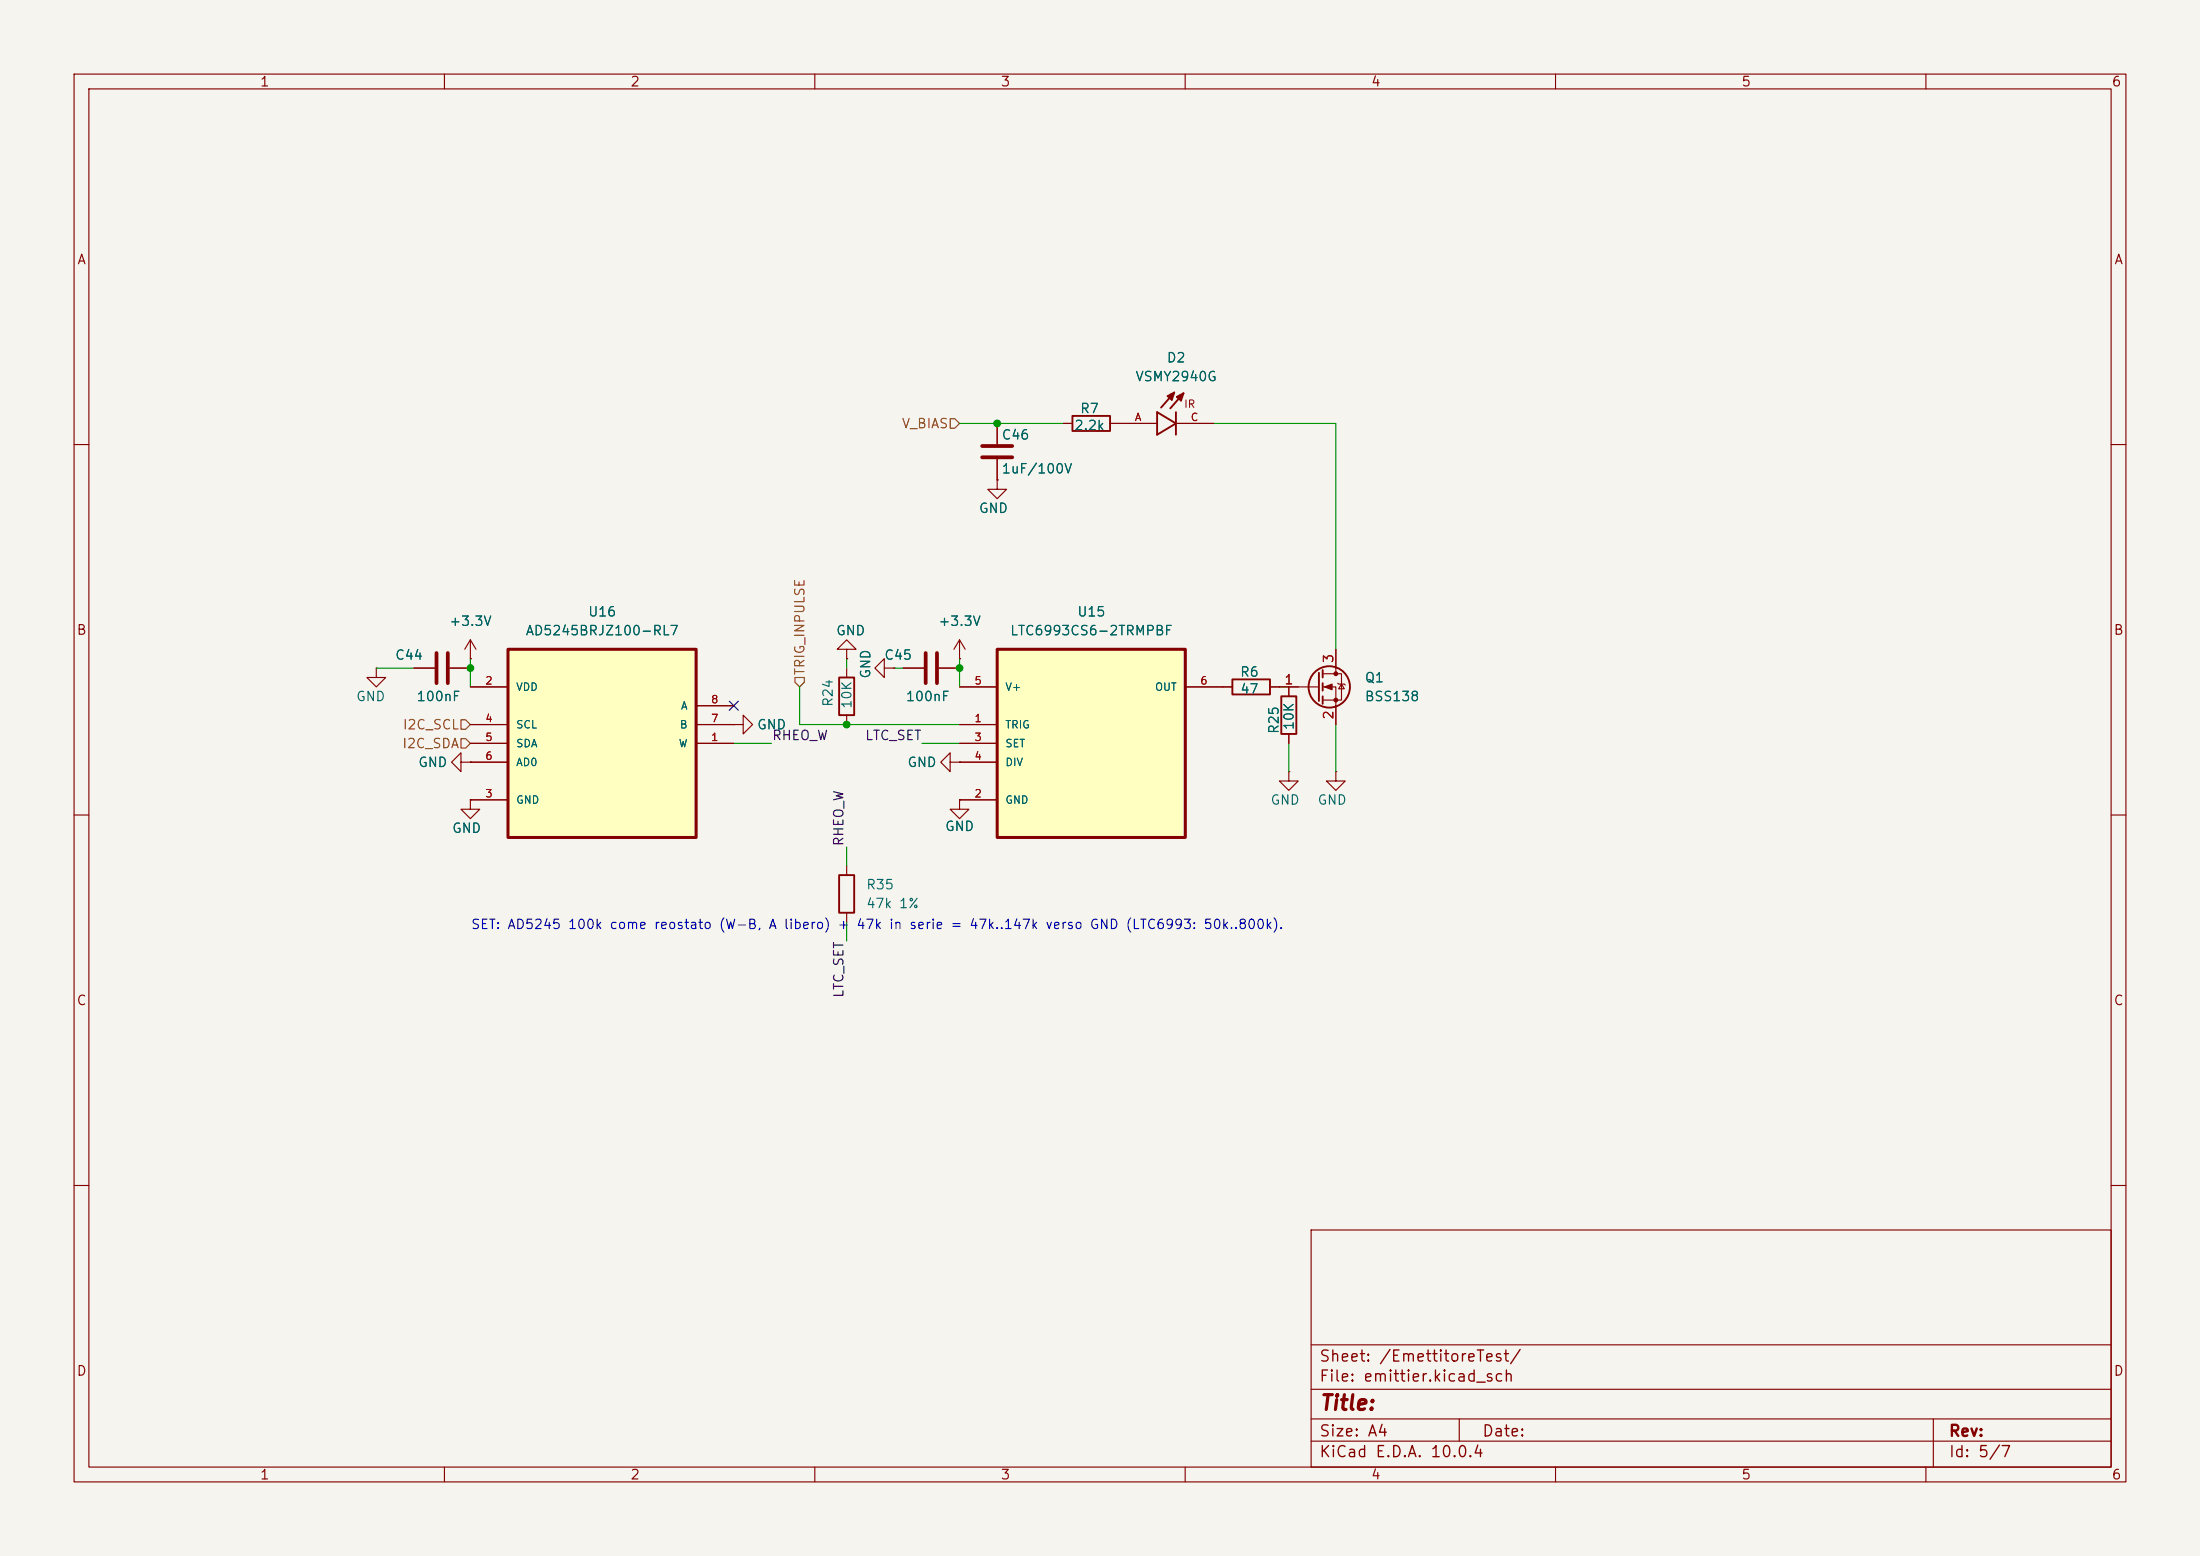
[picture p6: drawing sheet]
<svg xmlns="http://www.w3.org/2000/svg" width="297mm" height="210mm" viewBox="0 0 297 210" stroke-linecap="round" stroke-linejoin="round" font-family="sans-serif">
<path d="M0 0h297v210h-297z" fill="#f5f4ef" stroke="#f5f4ef" stroke-width=".14"/>
<g fill="none" stroke="#840000" stroke-width=".15">
<path d="M10 10h277v190h-277zM12 12h273v186h-273zM60 10v2M110 10v2M160 10v2M210 10v2M260 10v2M134.6 57.2v2.7M10 60h2M134.6 62v2.8M285 60h2M50.8 90.2v1.2h1.3l-1.3 1.3-1.3-1.3h1.3"/>
<path d="M50.8 90.2h.1M10 110h2M62.2 102.9v-1.3l-1.2 1.3 1.2 1.2v-1.2h1.3M63.5 102.9h.1M180.3 104.1v1.3h1.3l-1.3 1.3-1.2-1.3h1.2M180.3 104.1h.1M285 110h2M10 160h2M177 166h108v32h-108zM285 160h2M60 198v2M110 198v2"/>
<path d="M160 198v2M177 194.5h108M177 191.5h108M177 187.5h108M177 181.5h108M197 191.5v3M210 198v2M260 198v2M261 191.5v6.5"/>
</g>
<path d="M132.6 60.2h4.1M132.6 61.7h4.1" fill="none" stroke="#840000" stroke-width=".51"/>
<path d="M134.6 87.6h25.4v25.4h-25.4z" fill="#ffffc2"/>
<path d="M134.6 87.6h25.4v25.4h-25.4z" fill="none" stroke="#840000" stroke-width=".41"/>
<g fill="none" stroke="#840000" stroke-width=".15">
<path d="M63.5 88.9h.1M63.5 86.4l-.8 1.2M63.5 86.4l.8 1.2M63.5 86.4v2.5M114.3 87.6h1.3l-1.3-1.2-1.3 1.2h1.3v1.3M114.3 88.9h.1M114.3 90.2v1.2M114.3 96.5v1.3M129.5 97.8h5.1M129.5 92.7h5.1M160 92.7h5.1M63.5 108v1.2h1.3l-1.3 1.3-1.3-1.3h1.3"/>
<path d="M63.5 108h.1M129.5 108v1.2h1.3l-1.3 1.3-1.2-1.3h1.2M129.5 108h.1M129.5 108h5.1M129.5 100.3h5.1M129.5 102.9h5.1"/>
</g>
<path d="M113.3 91.4h2v5.1h-2z" fill="none" stroke="#840000" stroke-width=".25"/>
<path d="M68.6 87.6h25.4v25.4h-25.4z" fill="#ffffc2"/>
<path d="M68.6 87.6h25.4v25.4h-25.4z" fill="none" stroke="#840000" stroke-width=".41"/>
<g fill="none" stroke="#840000" stroke-width=".15">
<path d="M134.6 57.2v2.7M143.5 57.2h1.3M149.9 57.2h6.3M158.7 57.2h5.1M134.6 64.8v1.2h1.3l-1.3 1.3-1.3-1.3h1.3M134.6 64.8h.1M134.6 62v2.8M55.9 90.2h2.8M60.7 90.2h2.8M63.5 88.9h.1M63.5 92.7h5.1M63.5 97.8h5.1"/>
<path d="M94 97.8h5.1M94 95.3h5.1M99.1 97.8h1.2v-1.3l1.3 1.3-1.3 1.3v-1.3M99.1 97.8h.1M114.3 88.9h.1M119.4 90.2v-1.3l-1.3 1.3 1.3 1.2v-1.2h1.2M120.6 90.2h.1M121.9 90.2h2.8M126.7 90.2h2.8M129.5 88.9h.1M129.5 92.7h5.1M129.5 97.8h5.1"/>
<path d="M129.5 86.4l-.7 1.2M129.5 86.4l.8 1.2M129.5 86.4v2.5M160 92.7h6.4M171.4 92.7h6.7M174 92.7v1.3M174 99.1v1.2M178.6 90.9h2.5v3.6h-2.5M178.6 92.7h1.7v5.1M180.3 87.6v3.3M180.6 92.2l.1 .1h.8l.1 .2M181.1 92.3l.4 .7h-.8z"/>
<path d="M63.5 102.9h.1M63.5 108h.1M63.5 100.3h5.1M63.5 108h5.1M63.5 102.9h5.1M94 100.3h5.1M114.3 116.8v1.3M128.3 102.9v-1.3l-1.3 1.3 1.3 1.2v-1.2h1.2M129.5 102.9h.1M129.5 108h.1M129.5 100.3h5.1M129.5 108h5.1"/>
<path d="M129.5 102.9h5.1M174 104.1v1.3h1.3l-1.3 1.3-1.3-1.3h1.3M174 104.1h.1M114.3 123.2v1.3"/>
</g>
<g fill="none" stroke="#840000" stroke-width=".25">
<path d="M144.8 56.1h5.1v2.1h-5.1zM156.2 55.6l2.5 1.6-2.5 1.5zM158 53.4l-.2 .1M158.1 53.2h.1v.7M158.5 53l-.9 .5 .6 .4M158.5 53l-1.8 2M158.5 53l-.3 .9M158.7 55.6v3.1M159.3 53.5l-.2 .1M159.3 53.3h.2l-.1 .8M159.8 53.1l-.9 .5 .5 .5M159.8 53.1l-1.8 2"/>
<path d="M159.8 53.1l-.4 1M166.4 91.7h5v2h-5zM173 94h2v5.1h-2zM178.1 90.8v3.8M178.6 90.4v1M178.6 92.2v1M178.6 94v1M113.3 118.1h2v5.1h-2z"/>
<circle cx="179.5" cy="92.7" r="2.79"/>
</g>
<g fill="#840000" stroke="#840000" stroke-width=".15">
<path d="M178.8 92.7l1-.4v.8z"/>
<circle cx="180.3" cy="90.9" r=".25"/>
<circle cx="180.3" cy="94.5" r=".25"/>
</g>
<path d="M58.9 88.1v4.1M60.5 88.1v4.1M125 88.1v4.1M126.5 88.1v4.1" fill="none" stroke="#840000" stroke-width=".51"/>
<path d="M128.3 56.5h.6l.6 .7-.6 .6h-.6zM62.2 97.2h.7l.6 .6-.6 .6h-.7zM62.2 99.7h.7l.6 .6-.6 .7h-.7zM107.3 91.4h1.3v.7l-.7 .6-.6-.6z" fill="none" stroke="#725600" stroke-width=".15"/>
<g fill="none" stroke="#009600" stroke-width=".15">
<path d="M129.5 57.2h14M163.8 57.2h16.5v30.4M50.8 90.2h5.1M63.5 88.9v3.8M107.9 92.7v5.1h21.6M114.3 88.9v1.3M120.6 90.2h1.3M129.5 88.9v3.8M172.7 92.7h1.3M180.3 97.8v6.3M99.1 100.3h5M114.3 114.3v2.5"/>
<path d="M124.5 100.3h5M174 100.3v3.8M114.3 124.5v2.5"/>
</g>
<path d="M98.5 94.6l1.2 1.3M99.7 94.6l-1.2 1.3" fill="none" stroke="#000084" stroke-width=".15"/>
<g fill="#009600" stroke="#009600" stroke-width=".14">
<circle cx="63.5" cy="90.2" r=".46"/>
<circle cx="114.3" cy="97.8" r=".46"/>
<circle cx="129.5" cy="90.2" r=".46"/>
<circle cx="134.6" cy="57.2" r=".46"/>
</g>
<text font-size="2" fill="#840000" x="178" y="190.8">Title:</text>
<g font-size="1.5" fill="#840000">
<text x="178" y="184.2">Sheet: /EmettitoreTest/</text>
<text x="178" y="186.9">File: emittier.kicad_sch</text>
<text x="178" y="197.1">KiCad E.D.A. 10.0.4</text>
<text x="178" y="194.3">Size: A4</text>
<text x="200" y="194.3">Date:</text>
<text x="263" y="194.3">Rev:</text>
<text x="263" y="197.1">Id: 5/7</text>
</g>
<g font-size="1.3" fill="#840000">
<text x="35" y="12">1</text>
<text x="85" y="12">2</text>
<text x="135" y="12">3</text>
<text x="185" y="12">4</text>
<text x="235" y="12">5</text>
<text x="285" y="12">6</text>
<text x="10.3" y="36">A</text>
<text x="285.3" y="36">A</text>
<text x="10.3" y="86">B</text>
<text x="285.3" y="86">B</text>
<text x="10.3" y="136">C</text>
<text x="285.3" y="136">C</text>
<text x="10.3" y="186">D</text>
<text x="285.3" y="186">D</text>
<text x="35" y="200">1</text>
<text x="85" y="200">2</text>
<text x="135" y="200">3</text>
<text x="185" y="200">4</text>
<text x="235" y="200">5</text>
<text x="285" y="200">6</text>
</g>
<g font-size="1.3" fill="#006464">
<text x="153.2" y="51.8">VSMY2940G</text>
<text x="157.4" y="49.2">D2</text>
<text x="135.1" y="59.6">C46</text>
<text x="144.9" y="58.4">2.2k</text>
<text x="145.7" y="56.1">R7</text>
<text x="135.1" y="64.2">1uF/100V</text>
<text x="132.1" y="69.6">GND</text>
<text x="79.3" y="83.5">U16</text>
<text x="145.3" y="83.5">U15</text>
<text x="53.2" y="89.4">C44</text>
<text x="60.6" y="84.8">+3.3V</text>
<text x="70.9" y="86.1">AD5245BRJZ100-RL7</text>
<text x="112.8" y="86.1">GND</text>
<text x="119.3" y="89.4">C45</text>
<text x="126.6" y="84.8">+3.3V</text>
<text x="136.3" y="86.1">LTC6993CS6-2TRMPBF</text>
<text x="48" y="95">GND</text>
<text x="56.2" y="95">100nF</text>
<text x="112.7" y="95.5" transform="rotate(-90 112.7 95.5)">R24</text>
<text x="115.3" y="95.7" transform="rotate(-90 115.3 95.7)">10K</text>
<text x="117.8" y="91.7" transform="rotate(-90 117.8 91.7)">GND</text>
<text x="122.2" y="95">100nF</text>
<text x="167.3" y="91.6">R6</text>
<text x="167.3" y="93.9">47</text>
<text x="184.2" y="95">BSS138</text>
<text x="184.2" y="92.4">Q1</text>
<text x="102.1" y="98.8">GND</text>
<text x="172.9" y="99.2" transform="rotate(-90 172.9 99.2)">R25</text>
<text x="175" y="98.6" transform="rotate(-90 175 98.6)">10K</text>
<text x="56.4" y="103.8">GND</text>
<text x="122.4" y="103.8">GND</text>
<text x="60.9" y="112.7">GND</text>
<text x="127.5" y="112.5">GND</text>
<text x="171.4" y="108.9">GND</text>
<text x="177.8" y="108.9">GND</text>
<text x="116.8" y="120.4">R35</text>
<text x="116.8" y="122.9">47k 1%</text>
</g>
<g font-size="1.3" fill="#725600">
<text x="121.6" y="58.1">V_BIAS</text>
<text x="108.9" y="91.2" transform="rotate(-90 108.9 91.2)">TRIG_INPULSE</text>
<text x="54.2" y="101.3">I2C_SDA</text>
<text x="54.3" y="98.8">I2C_SCL</text>
</g>
<g font-size="1.3" fill="#a90000">
<text x="180.3" y="89.6" transform="rotate(-90 180.3 89.6)">3</text>
<text x="173.3" y="92.7">1</text>
<text x="180.3" y="97.2" transform="rotate(-90 180.3 97.2)">2</text>
</g>
<g font-size="1.3" fill="#0f0f0f">
<text x="104.1" y="100.2">RHEO_W</text>
<text x="116.7" y="100.2">LTC_SET</text>
<text x="114.2" y="114.3" transform="rotate(-90 114.2 114.3)">RHEO_W</text>
<text x="114.2" y="134.8" transform="rotate(-90 114.2 134.8)">LTC_SET</text>
</g>
<text font-size="1.3" fill="#0000c2" x="63.5" y="125.7">SET: AD5245 100k come reostato (W-B, A libero) + 47k in serie = 47k..147k verso GND (LTC6993: 50k..800k).</text>
<g font-size="1" fill="#a90000">
<text x="153.1" y="57.1">A</text>
<text x="160.7" y="57.1">C</text>
<text x="65.4" y="92.6">2</text>
<text x="95.9" y="95.2">8</text>
<text x="131.5" y="92.6">5</text>
<text x="161.9" y="92.6">6</text>
<text x="65.4" y="97.7">4</text>
<text x="65.4" y="100.3">5</text>
<text x="95.9" y="100.3">1</text>
<text x="95.9" y="97.7">7</text>
<text x="131.5" y="97.7">1</text>
<text x="131.5" y="100.3">3</text>
<text x="65.4" y="107.9">3</text>
<text x="65.4" y="102.8">6</text>
<text x="131.5" y="107.9">2</text>
<text x="131.5" y="102.8">4</text>
</g>
<text font-size="1" fill="#840000" x="159.8" y="55.3">IR</text>
<g font-size="1" fill="#006464">
<text x="69.6" y="93.5">VDD</text>
<text x="135.6" y="93.5">V+</text>
<text x="155.8" y="93.5">OUT</text>
<text x="69.6" y="98.6">SCL</text>
<text x="69.6" y="101.1">SDA</text>
<text x="91.5" y="101.1">W</text>
<text x="91.7" y="98.6">B</text>
<text x="91.8" y="96">A</text>
<text x="135.6" y="98.6">TRIG</text>
<text x="135.6" y="101.1">SET</text>
<text x="69.6" y="103.6">AD0</text>
<text x="135.6" y="103.6">DIV</text>
<text x="69.6" y="108.7">GND</text>
<text x="135.6" y="108.7">GND</text>
</g>
</svg>
